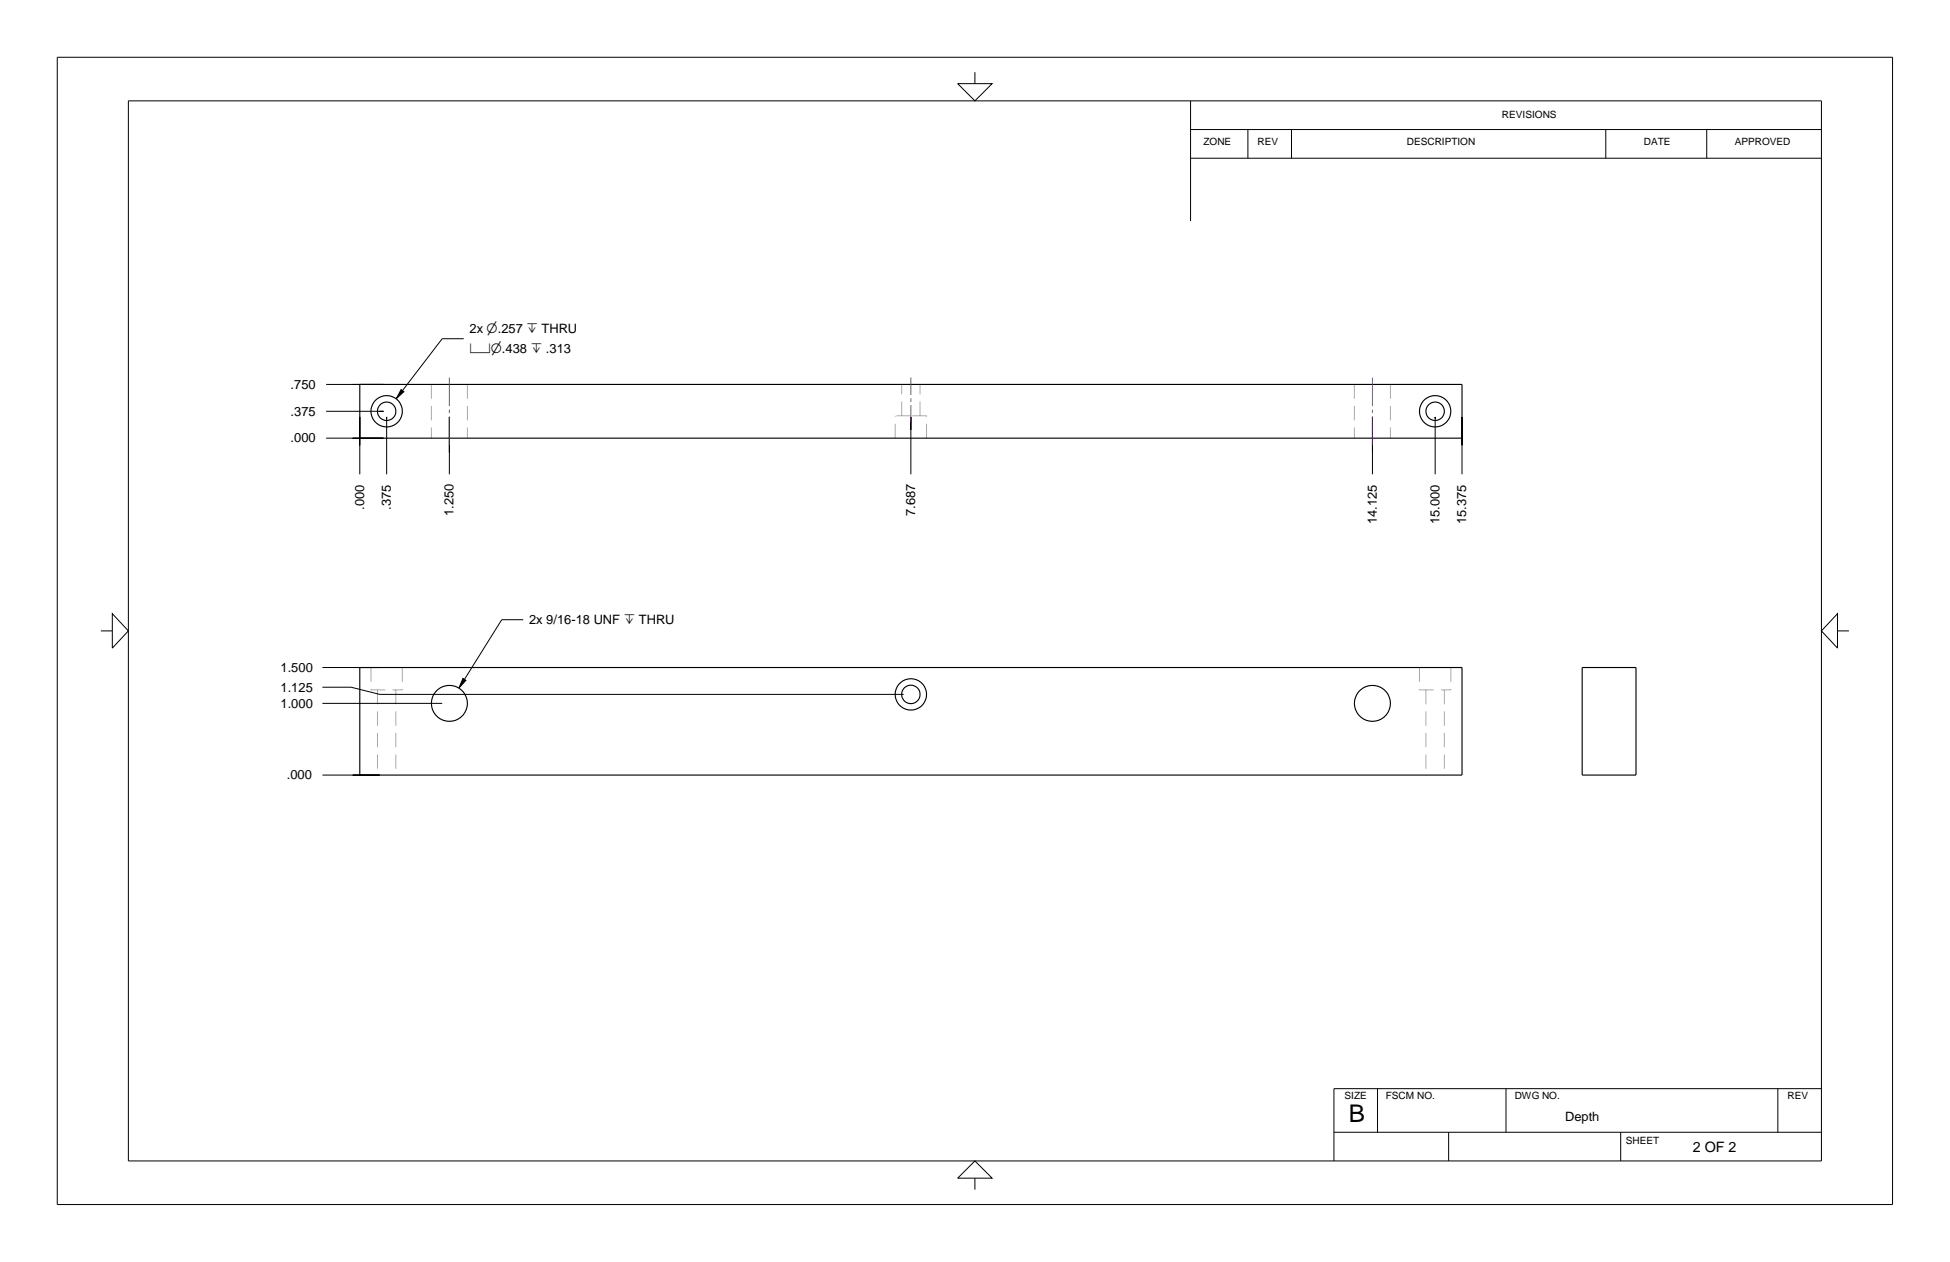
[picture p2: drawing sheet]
<svg xmlns="http://www.w3.org/2000/svg" width="432mm" height="279mm" viewBox="0 0 432 279" stroke-linecap="round" stroke-linejoin="round" font-family="sans-serif">
<g fill="none" stroke="#aaa" stroke-width=".22" stroke-dasharray="3.2 1.6" stroke-linecap="butt">
<path d="M95.5 85.1v11.9M103.5 85.1v11.9M198.2 97v-4.9M199.7 92.1v-7M201.7 92.1h-3.5M203.7 92.1v-7M205.2 92.1h-3.5M205.2 97v-4.9M299.9 85.1v11.9M307.9 85.1v11.9M82.1 147.8v4.9M82.1 152.7h7"/>
<path d="M83.6 152.7v18.9M87.7 152.7v18.9M89.1 147.8v4.9M314.3 147.8v4.9M314.3 152.7h7M315.7 152.7v18.9M319.8 152.7v18.9M321.3 147.8v4.9"/>
</g>
<g fill="none" stroke="#000" stroke-width=".25">
<path d="M79.7 85.1h244v11.9h-244zM79.7 147.8h244v23.8h-244zM350.4 147.8h11.9v23.8h-11.9z"/>
<circle cx="85.6" cy="91" r="2.04"/>
<circle cx="85.6" cy="91.1" r="3.5"/>
<circle cx="317.8" cy="91" r="2.04"/>
<circle cx="317.8" cy="91.1" r="3.5"/>
<circle cx="99.5" cy="155.7" r="4"/>
<circle cx="201.7" cy="153.7" r="2.04"/>
<circle cx="201.7" cy="153.7" r="3.5"/>
<circle cx="303.9" cy="155.7" r="4"/>
</g>
<g fill="none" stroke="#000" stroke-width=".22">
<path d="M12.7 12.7h406.4v254h-406.4zM212.1 18.5h7.6l-3.8 3.8zM215.9 16v2.5M28.4 22.3h374.9v234.7h-374.9zM263.6 28.7h139.7M263.6 35h139.7M263.6 22.3v26.6M276.3 28.7v6.3M286 28.7v6.3M355.6 28.7v6.3M377.9 28.7v6.3M102.7 75h-4.8l-8.8 11.5"/>
<path d="M72.2 97h12.7h-6.8M72.2 85.1h12.7h-6.8M72.2 91.1h12.7h-.9M79.7 98.6v-6.3v12.7M85.6 92.6v-.3v12.7M88.8 86.3l.6 .4-1.7 1.6zM201.7 95.2v-2.9v12.7M317.8 92.6v-.3v12.7M323.7 98.6v-6.3v12.7M99.5 100.1v-7.8v12.7M303.9 100.1v-7.8v12.7M22.3 139.7h2.6"/>
<path d="M24.9 135.9l3.5 3.8-3.5 3.8zM115.9 137.2h-4.8l-8.3 13.2M406.9 135.9v7.6l-3.6-3.8zM406.9 139.7h2.5M71.4 155.7h26.5M71.4 147.8h12.7h-6M71.4 152.1h6.3l6.4 1.6h116M102.5 150.2l.7 .4-1.6 1.7zM71.4 171.6h12.7h-6M215.9 257l3.8 3.8h-7.6zM295.4 250.7h107.9M305 241v9.7"/>
<path d="M320.8 250.7v6.3M333.5 241v9.7M358.9 250.7v6.3M393.7 241v9.7M403.3 241h-107.9v16M215.9 260.8v2.6"/>
</g>
<g fill="#000">
<path d="M88.8 86.3l-1 2 1.6-1.6z" fill-rule="evenodd"/>
<path d="M102.5 150.2l-.8 2.1 1.5-1.7z" fill-rule="evenodd"/>
</g>
<path d="M99.5 83.6v6.3M99.5 90.7v.7M99.5 92.2v6.3M201.7 83.6v3.8M201.7 88.2v.8M201.7 89.7v3.9M303.9 83.6v6.3M303.9 90.7v.7M303.9 92.2v6.3" fill="none" stroke="#801196" stroke-width=".22"/>
<text font-size="5.4" x="298.7" y="248.4">B</text>
<text font-size="3.2" x="374.8" y="255.1">2 OF 2</text>
<g font-size="2.9">
<text x="104" y="73.8">2x n.257 x THRU</text>
<text x="104" y="78.1">vn.438 x .313</text>
<text x="64.3" y="86.1">.750</text>
<text x="64.3" y="92">.375</text>
<text x="64.3" y="98">.000</text>
<text x="80.6" y="112.9" transform="rotate(-90 80.6 112.9)">.000</text>
<text x="86.6" y="112.9" transform="rotate(-90 86.6 112.9)">.375</text>
<text x="100.5" y="114.3" transform="rotate(-90 100.5 114.3)">1.250</text>
<text x="202.6" y="114.3" transform="rotate(-90 202.6 114.3)">7.687</text>
<text x="304.9" y="116" transform="rotate(-90 304.9 116)">14.125</text>
<text x="318.7" y="116" transform="rotate(-90 318.7 116)">15.000</text>
<text x="324.7" y="116" transform="rotate(-90 324.7 116)">15.375</text>
<text x="117.2" y="138.1">2x 9/16-18 UNF x THRU</text>
<text x="62.1" y="148.7">1.500</text>
<text x="62.1" y="153.1">1.125</text>
<text x="62.1" y="156.7">1.000</text>
<text x="63.5" y="172.6">.000</text>
</g>
<text font-size="2.8" x="346.6" y="248.1">Depth</text>
<g font-size="2.2">
<text x="332.6" y="26">REVISIONS</text>
<text x="266.5" y="32.2">ZONE</text>
<text x="278.5" y="32.2">REV</text>
<text x="311.6" y="32.2">DESCRIPTION</text>
<text x="364" y="32.2">DATE</text>
<text x="384.2" y="32.2">APPROVED</text>
<text x="297.7" y="243.4">SIZE</text>
<text x="306.9" y="243.4">FSCM NO.</text>
<text x="335.4" y="243.4">DWG NO.</text>
<text x="395.8" y="243.4">REV</text>
<text x="360" y="253.2">SHEET</text>
</g>
</svg>
